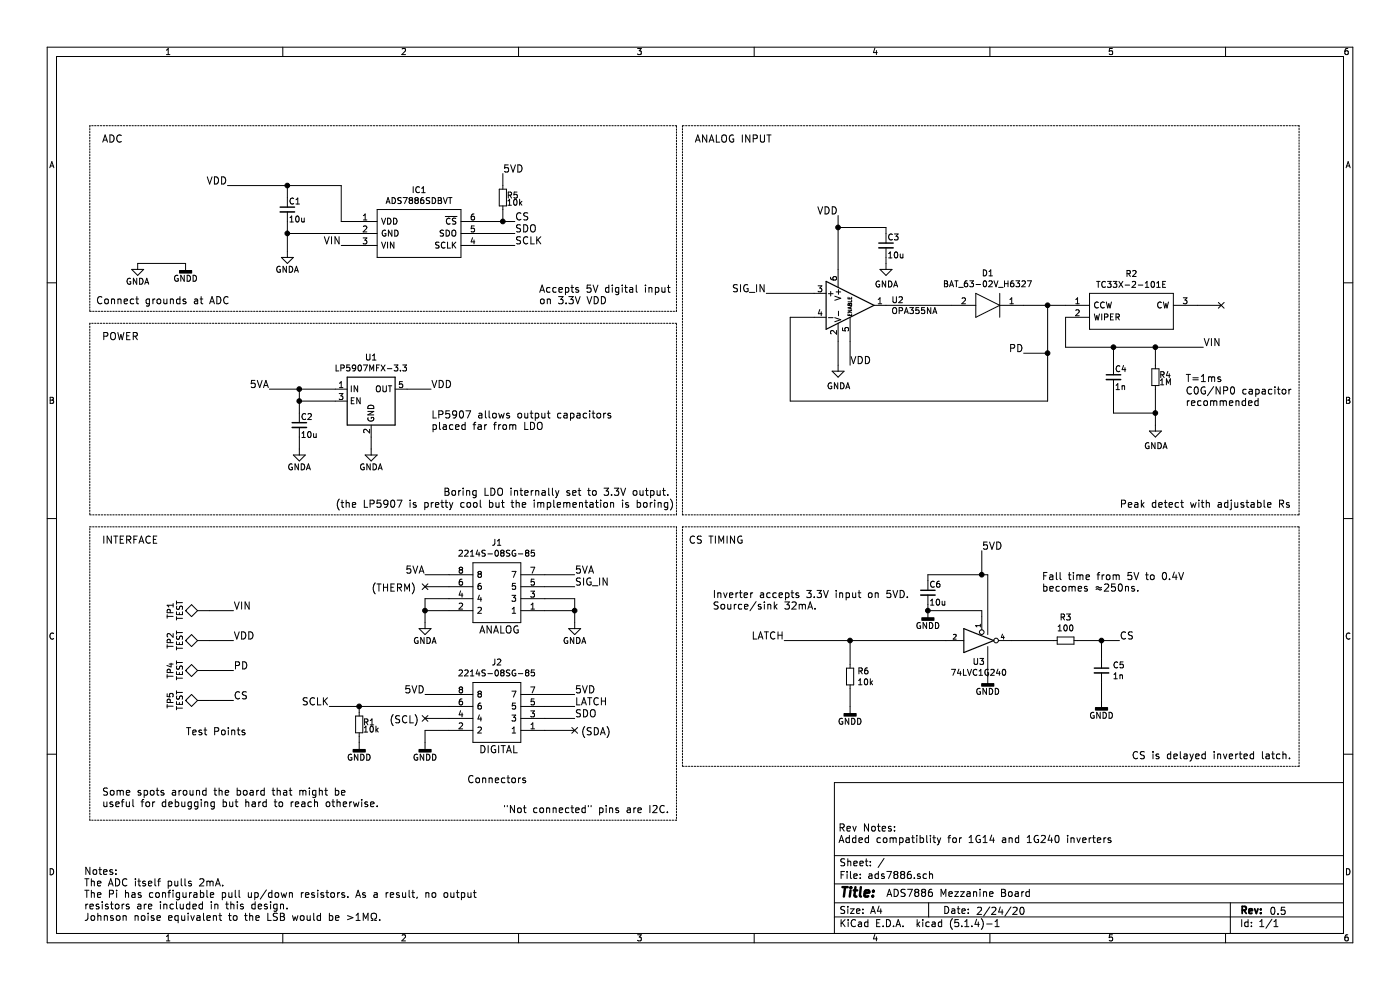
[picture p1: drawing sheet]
EESchema Schematic File Version 4
LIBS:ads7886-cache
EELAYER 30 0
EELAYER END
$Descr A4 11693 8268
encoding utf-8
Sheet 1 1
Title ""
Date ""
Rev ""
Comp ""
Comment1 ""
Comment2 ""
Comment3 ""
Comment4 ""
$EndDescr
Text Label 1900 1550 2    60   ~ 0
VDD
Text Label 2850 2050 2    60   ~ 0
VIN
Text Notes 850  2850 0    60   ~ 0
POWER
Text Notes 850  1200 0    60   ~ 0
ADC
Text Notes 7400 7500 0    60   ~ 0
ADS7886 Mezzanine Board
Text Notes 700  7700 0    60   ~ 0
Notes:\nThe ADC itself pulls 2mA.\nThe Pi has configurable pull up/down resistors. As a result, no output\nresistors are included in this design. \nJohnson noise equivalent to the LSB would be >1MΩ.\n
Text Notes 5800 1200 0    60   ~ 0
ANALOG INPUT
Text Label 4300 1850 0    60   ~ 0
CS
Text Label 4300 1950 0    60   ~ 0
SDO
Text Label 4300 2050 0    60   ~ 0
SCLK
$Comp
L ads7886-rescue:TEST-ads7886-rescue TP1
U 1 1
P 1750 5100
F 0 "TP1" H 1750 5400 50  0000 C BNN
F 1 "TEST" H 1750 5350 50  0000 C CNN
F 2 "Connectors:Pin_d1.0mm_L10.0mm" H 1750 5100 50  0001 C CNN
F 3 "" H 1750 5100 50  0001 C CNN
	1    1750 5100
	0    -1   -1   0   
$EndComp
Text Label 1950 5100 0    60   ~ 0
VIN
$Comp
L ads7886-rescue:TEST-ads7886-rescue TP2
U 1 1
P 1750 5350
F 0 "TP2" H 1750 5650 50  0000 C BNN
F 1 "TEST" H 1750 5600 50  0000 C CNN
F 2 "Connectors:Pin_d1.0mm_L10.0mm" H 1750 5350 50  0001 C CNN
F 3 "" H 1750 5350 50  0001 C CNN
	1    1750 5350
	0    -1   -1   0   
$EndComp
Text Label 1950 5350 0    60   ~ 0
VDD
Text Notes 850  4550 0    60   ~ 0
INTERFACE
Text Notes 1550 6150 0    60   ~ 0
Test Points
Text Notes 8150 7650 0    60   ~ 0
2/24/20
Text Notes 10600 7650 0    60   ~ 0
0.5
$Comp
L Device:C_Small C2
U 1 1
P 2500 3550
F 0 "C2" H 2510 3620 50  0000 L CNN
F 1 "10u" H 2510 3470 50  0000 L CNN
F 2 "Capacitors_SMD:C_0603_HandSoldering" H 2500 3550 50  0001 C CNN
F 3 "" H 2500 3550 50  0001 C CNN
	1    2500 3550
	1    0    0    -1  
$EndComp
$Comp
L Device:C_Small C1
U 1 1
P 2400 1750
F 0 "C1" H 2410 1820 50  0000 L CNN
F 1 "10u" H 2410 1670 50  0000 L CNN
F 2 "Capacitors_SMD:C_0603_HandSoldering" H 2400 1750 50  0001 C CNN
F 3 "" H 2400 1750 50  0001 C CNN
	1    2400 1750
	1    0    0    -1  
$EndComp
Text Notes 4000 6300 0    60   ~ 0
DIGITAL
Text Label 3550 4800 2    60   ~ 0
5VA
Text Label 4800 4800 0    60   ~ 0
5VA
Text Label 4800 4900 0    60   ~ 0
SIG_IN
$Comp
L power:GNDA #PWR01
U 1 1
P 3550 5200
F 0 "#PWR01" H 3550 4950 50  0001 C CNN
F 1 "GNDA" H 3550 5050 50  0000 C CNN
F 2 "" H 3550 5200 50  0001 C CNN
F 3 "" H 3550 5200 50  0001 C CNN
	1    3550 5200
	1    0    0    -1  
$EndComp
$Comp
L power:GNDA #PWR02
U 1 1
P 4800 5200
F 0 "#PWR02" H 4800 4950 50  0001 C CNN
F 1 "GNDA" H 4800 5050 50  0000 C CNN
F 2 "" H 4800 5200 50  0001 C CNN
F 3 "" H 4800 5200 50  0001 C CNN
	1    4800 5200
	1    0    0    -1  
$EndComp
$Comp
L power:GNDA #PWR05
U 1 1
P 2400 2100
F 0 "#PWR05" H 2400 1850 50  0001 C CNN
F 1 "GNDA" H 2400 1950 50  0000 C CNN
F 2 "" H 2400 2100 50  0001 C CNN
F 3 "" H 2400 2100 50  0001 C CNN
	1    2400 2100
	1    0    0    -1  
$EndComp
$Comp
L power:GNDD #PWR06
U 1 1
P 3550 6200
F 0 "#PWR06" H 3550 5950 50  0001 C CNN
F 1 "GNDD" H 3550 6075 50  0000 C CNN
F 2 "" H 3550 6200 50  0001 C CNN
F 3 "" H 3550 6200 50  0001 C CNN
	1    3550 6200
	1    0    0    -1  
$EndComp
Text Label 2750 5900 2    60   ~ 0
SCLK
Text Label 4800 5900 0    60   ~ 0
LATCH
Text Label 4800 6000 0    60   ~ 0
SDO
$Comp
L Device:R_Small R1
U 1 1
P 3000 6050
F 0 "R1" H 3030 6070 50  0000 L CNN
F 1 "10k" H 3030 6010 50  0000 L CNN
F 2 "Resistors_SMD:R_0603_HandSoldering" H 3000 6050 50  0001 C CNN
F 3 "" H 3000 6050 50  0001 C CNN
	1    3000 6050
	1    0    0    -1  
$EndComp
$Comp
L power:GNDD #PWR08
U 1 1
P 3000 6200
F 0 "#PWR08" H 3000 5950 50  0001 C CNN
F 1 "GNDD" H 3000 6075 50  0000 C CNN
F 2 "" H 3000 6200 50  0001 C CNN
F 3 "" H 3000 6200 50  0001 C CNN
	1    3000 6200
	1    0    0    -1  
$EndComp
Text Label 3550 5800 2    60   ~ 0
5VD
Text Label 4800 5800 0    60   ~ 0
5VD
Text Notes 7000 7050 0    60   ~ 0
Rev Notes:\nAdded compatiblity for 1G14 and 1G240 inverters
Text Notes 5750 4550 0    60   ~ 0
CS TIMING
Text Notes 4500 2550 0    60   ~ 0
Accepts 5V digital input\non 3.3V VDD
Wire Wire Line
	3000 6150 3000 6200
Wire Notes Line
	750  6850 750  4400
Wire Notes Line
	5650 6850 750  6850
Wire Notes Line
	5650 4400 5650 6850
Wire Notes Line
	750  4400 5650 4400
Wire Wire Line
	4550 6000 4800 6000
Wire Wire Line
	4550 6100 4800 6100
Wire Wire Line
	3550 6100 3750 6100
Wire Wire Line
	4550 5900 4800 5900
Wire Wire Line
	2750 5900 3000 5900
Wire Wire Line
	4550 5800 4800 5800
Wire Wire Line
	3750 5800 3550 5800
Wire Wire Line
	4550 4900 4800 4900
Wire Wire Line
	3750 4900 3550 4900
Connection ~ 4800 5100
Wire Wire Line
	4800 5100 4550 5100
Wire Wire Line
	4800 5000 4800 5100
Wire Wire Line
	4550 5000 4800 5000
Connection ~ 3550 5100
Wire Wire Line
	3550 5100 3750 5100
Wire Wire Line
	3550 5000 3550 5100
Wire Wire Line
	3750 5000 3550 5000
Wire Wire Line
	3750 4800 3550 4800
Wire Wire Line
	4800 4800 4550 4800
Wire Wire Line
	2400 1950 2950 1950
Wire Notes Line
	5650 4300 5650 2700
Wire Notes Line
	750  4300 5650 4300
Wire Notes Line
	750  2700 750  4300
Connection ~ 2400 1550
Wire Wire Line
	2400 1650 2400 1550
Connection ~ 2400 1950
Wire Wire Line
	2400 1850 2400 1950
Wire Wire Line
	2850 1550 2400 1550
Wire Wire Line
	2850 1850 2850 1550
Wire Wire Line
	1750 5350 1950 5350
Wire Wire Line
	1750 5100 1950 5100
Wire Wire Line
	2850 1850 2950 1850
Wire Wire Line
	2850 2050 2950 2050
Wire Wire Line
	4050 2050 4300 2050
Wire Wire Line
	4050 1950 4300 1950
Wire Notes Line
	10850 1050 5700 1050
Wire Notes Line
	5650 2600 5650 1050
Wire Notes Line
	750  2600 5650 2600
Wire Notes Line
	5650 1050 750  1050
Wire Notes Line
	750  1050 750  2600
Wire Notes Line
	5650 2700 750  2700
Wire Notes Line
	5700 4400 10850 4400
Wire Notes Line
	10850 4400 10850 6400
Wire Notes Line
	10850 6400 5700 6400
Wire Notes Line
	5700 6400 5700 4400
Wire Notes Line
	5700 1050 5700 4300
Wire Notes Line
	5700 4300 10850 4300
Wire Notes Line
	10850 4300 10850 1050
Text Notes 5950 5100 0    60   ~ 0
Inverter accepts 3.3V input on 5VD.\nSource/sink 32mA.
Text Label 1950 5850 0    60   ~ 0
CS
Text Label 1950 5600 0    60   ~ 0
PD
$Comp
L ads7886-rescue:TEST-ads7886-rescue TP4
U 1 1
P 1750 5600
F 0 "TP4" H 1750 5900 50  0000 C BNN
F 1 "TEST" H 1750 5850 50  0000 C CNN
F 2 "Connectors:Pin_d1.0mm_L10.0mm" H 1750 5600 50  0001 C CNN
F 3 "" H 1750 5600 50  0001 C CNN
	1    1750 5600
	0    -1   -1   0   
$EndComp
$Comp
L ads7886-rescue:TEST-ads7886-rescue TP5
U 1 1
P 1750 5850
F 0 "TP5" H 1750 6150 50  0000 C BNN
F 1 "TEST" H 1750 6100 50  0000 C CNN
F 2 "Connectors:Pin_d1.0mm_L10.0mm" H 1750 5850 50  0001 C CNN
F 3 "" H 1750 5850 50  0001 C CNN
	1    1750 5850
	0    -1   -1   0   
$EndComp
Wire Wire Line
	1950 5850 1750 5850
Wire Wire Line
	1950 5600 1750 5600
Connection ~ 3000 5900
Wire Wire Line
	3000 5950 3000 5900
$Comp
L power:GNDA #PWR017
U 1 1
P 1150 2200
F 0 "#PWR017" H 1150 1950 50  0001 C CNN
F 1 "GNDA" H 1150 2050 50  0000 C CNN
F 2 "" H 1150 2200 50  0001 C CNN
F 3 "" H 1150 2200 50  0001 C CNN
	1    1150 2200
	1    0    0    -1  
$EndComp
$Comp
L power:GNDD #PWR018
U 1 1
P 1550 2200
F 0 "#PWR018" H 1550 1950 50  0001 C CNN
F 1 "GNDD" H 1550 2075 50  0000 C CNN
F 2 "" H 1550 2200 50  0001 C CNN
F 3 "" H 1550 2200 50  0001 C CNN
	1    1550 2200
	1    0    0    -1  
$EndComp
Wire Wire Line
	1550 2200 1150 2200
Text Notes 9350 4250 0    60   ~ 0
Peak detect with adjustable Rs
Text Notes 3700 4150 0    60   ~ 0
Boring LDO internally set to 3.3V output.
Text Notes 3900 6550 0    60   ~ 0
Connectors
Text Notes 2800 4250 0    60   ~ 0
(the LP5907 is pretty cool but the implementation is boring)
NoConn ~ 3550 4900
Text Notes 3100 4950 0    60   ~ 0
(THERM)
Wire Wire Line
	3550 6200 3550 6100
Wire Wire Line
	3750 6000 3550 6000
NoConn ~ 3550 6000
NoConn ~ 4800 6100
Text Notes 4200 6800 0    60   ~ 0
"Not connected" pins are I2C.
Text Notes 3250 6050 0    60   ~ 0
(SCL)
Text Notes 4850 6150 0    60   ~ 0
(SDA)
Text Notes 850  6750 0    60   ~ 0
Some spots around the board that might be \nuseful for debugging but hard to reach otherwise.
Wire Wire Line
	4800 5100 4800 5200
Wire Wire Line
	3550 5100 3550 5200
Wire Wire Line
	2400 1550 1900 1550
Wire Wire Line
	2400 1950 2400 2100
Wire Wire Line
	3000 5900 3750 5900
$Comp
L Regulator_Linear:LP5907MFX-3.3 U1
U 1 1
P 3100 3350
F 0 "U1" H 3100 3717 50  0000 C CNN
F 1 "LP5907MFX-3.3" H 3100 3626 50  0000 C CNN
F 2 "TO_SOT_Packages_SMD:SOT-23-5_HandSoldering" H 3100 3700 50  0001 C CNN
F 3 "http://www.ti.com/lit/ds/symlink/lp5907.pdf" H 3100 3850 50  0001 C CNN
	1    3100 3350
	1    0    0    -1  
$EndComp
Wire Wire Line
	2800 3350 2500 3350
Wire Wire Line
	2800 3250 2500 3250
Wire Wire Line
	2500 3250 2500 3350
Connection ~ 2500 3350
Wire Wire Line
	2500 3350 2500 3450
Wire Wire Line
	2500 3650 2500 3750
$Comp
L power:GNDA #PWR03
U 1 1
P 2500 3750
F 0 "#PWR03" H 2500 3500 50  0001 C CNN
F 1 "GNDA" H 2500 3600 50  0000 C CNN
F 2 "" H 2500 3750 50  0001 C CNN
F 3 "" H 2500 3750 50  0001 C CNN
	1    2500 3750
	1    0    0    -1  
$EndComp
Text Label 3600 3250 0    60   ~ 0
VDD
Wire Wire Line
	3600 3250 3400 3250
$Comp
L power:GNDA #PWR04
U 1 1
P 3100 3750
F 0 "#PWR04" H 3100 3500 50  0001 C CNN
F 1 "GNDA" H 3100 3600 50  0000 C CNN
F 2 "" H 3100 3750 50  0001 C CNN
F 3 "" H 3100 3750 50  0001 C CNN
	1    3100 3750
	1    0    0    -1  
$EndComp
Wire Wire Line
	3100 3750 3100 3650
Text Notes 3600 3600 0    60   ~ 0
LP5907 allows output capacitors\nplaced far from LDO
$Comp
L Amplifier_Operational:OPA355NA U2
U 1 1
P 7100 2550
F 0 "U2" H 7444 2596 50  0000 L CNN
F 1 "OPA355NA" H 7444 2505 50  0000 L CNN
F 2 "TO_SOT_Packages_SMD:SOT-23-6_Handsoldering" H 7250 2300 50  0001 L CNN
F 3 "http://www.ti.com/lit/ds/symlink/opa355.pdf" H 7250 2700 50  0001 C CNN
	1    7100 2550
	1    0    0    -1  
$EndComp
Text Label 7000 1800 2    60   ~ 0
VDD
Wire Wire Line
	7100 2850 7100 3050
Text Label 7100 3050 0    60   ~ 0
VDD
Wire Wire Line
	7000 2850 7000 3050
$Comp
L power:GNDA #PWR07
U 1 1
P 7000 3050
F 0 "#PWR07" H 7000 2800 50  0001 C CNN
F 1 "GNDA" H 7005 2877 50  0000 C CNN
F 2 "" H 7000 3050 50  0001 C CNN
F 3 "" H 7000 3050 50  0001 C CNN
	1    7000 3050
	1    0    0    -1  
$EndComp
Wire Wire Line
	7950 2550 7400 2550
$Comp
L Device:C_Small C3
U 1 1
P 7400 2050
F 0 "C3" H 7410 2120 50  0000 L CNN
F 1 "10u" H 7410 1970 50  0000 L CNN
F 2 "Capacitors_SMD:C_0603_HandSoldering" H 7400 2050 50  0001 C CNN
F 3 "" H 7400 2050 50  0001 C CNN
	1    7400 2050
	1    0    0    -1  
$EndComp
Wire Wire Line
	7000 1800 7000 1900
Wire Wire Line
	7400 1900 7000 1900
Connection ~ 7000 1900
Wire Wire Line
	7400 2150 7400 2200
$Comp
L power:GNDA #PWR010
U 1 1
P 7400 2200
F 0 "#PWR010" H 7400 1950 50  0001 C CNN
F 1 "GNDA" H 7405 2027 50  0000 C CNN
F 2 "" H 7400 2200 50  0001 C CNN
F 3 "" H 7400 2200 50  0001 C CNN
	1    7400 2200
	1    0    0    -1  
$EndComp
Wire Wire Line
	7000 1900 7000 2250
Wire Wire Line
	7400 1900 7400 1950
Wire Wire Line
	8550 2550 8750 2550
Wire Wire Line
	8750 2550 8750 2950
Wire Wire Line
	8750 3350 6600 3350
Wire Wire Line
	6600 3350 6600 2650
Wire Wire Line
	6600 2650 6800 2650
Text Label 8550 2950 2    60   ~ 0
PD
$Comp
L Device:R_Small R4
U 1 1
P 9650 3150
F 0 "R4" H 9680 3170 50  0000 L CNN
F 1 "1M" H 9680 3110 50  0000 L CNN
F 2 "Resistors_SMD:R_0603_HandSoldering" H 9650 3150 50  0001 C CNN
F 3 "" H 9650 3150 50  0001 C CNN
	1    9650 3150
	1    0    0    -1  
$EndComp
$Comp
L Device:C_Small C4
U 1 1
P 9300 3150
F 0 "C4" H 9310 3220 50  0000 L CNN
F 1 "1n" H 9310 3070 50  0000 L CNN
F 2 "Capacitors_SMD:C_0603_HandSoldering" H 9300 3150 50  0001 C CNN
F 3 "" H 9300 3150 50  0001 C CNN
	1    9300 3150
	1    0    0    -1  
$EndComp
Text Label 6400 2450 2    60   ~ 0
SIG_IN
Wire Wire Line
	8550 2950 8750 2950
Connection ~ 8750 2950
Wire Wire Line
	8750 2950 8750 3350
Wire Wire Line
	6800 2450 6400 2450
$Comp
L SamacSys_Parts:TC33X-2-101E R2
U 1 1
P 8900 2550
F 0 "R2" H 9450 2815 50  0000 C CNN
F 1 "TC33X-2-101E" H 9450 2724 50  0000 C CNN
F 2 "SamacSys_Parts:TC33X-2_1" H 9850 2650 50  0001 L CNN
F 3 "https://www.bourns.com/pdfs/TC33.pdf" H 9850 2550 50  0001 L CNN
F 4 "SMD single turn trimmer 100R 25% top adj Bourns TC33 Series SMD Trimmer Resistor with Solder Pad Terminations, 100 +/-25% 0.1W +/-250ppm/C Top Adjust" H 9850 2450 50  0001 L CNN "Description"
F 5 "" H 9850 2350 50  0001 L CNN "Height"
F 6 "Bourns" H 9850 2250 50  0001 L CNN "Manufacturer_Name"
F 7 "TC33X-2-101E" H 9850 2150 50  0001 L CNN "Manufacturer_Part_Number"
F 8 "652-TC33X-2-101E" H 9850 2050 50  0001 L CNN "Mouser Part Number"
F 9 "https://www.mouser.com/Search/Refine.aspx?Keyword=652-TC33X-2-101E" H 9850 1950 50  0001 L CNN "Mouser Price/Stock"
F 10 "7432485P" H 9850 1850 50  0001 L CNN "RS Part Number"
F 11 "http://uk.rs-online.com/web/p/products/7432485P" H 9850 1750 50  0001 L CNN "RS Price/Stock"
F 12 "70155234" H 9850 1650 50  0001 L CNN "Allied_Number"
F 13 "https://www.alliedelec.com/bourns-tc33x-2-101e/70155234/" H 9850 1550 50  0001 L CNN "Allied Price/Stock"
	1    8900 2550
	1    0    0    -1  
$EndComp
$Comp
L SamacSys_Parts:BAT_63-02V_H6327 D1
U 1 1
P 8550 2550
F 0 "D1" H 8850 2285 50  0000 C CNN
F 1 "BAT_63-02V_H6327" H 8850 2376 50  0000 C CNN
F 2 "Resistors_SMD:R_0603_HandSoldering" H 9000 2550 50  0001 L CNN
F 3 "http://fr.rs-online.com/web/p/diodes-de-redressement-et-schottky/1107456/" H 9000 2450 50  0001 L CNN
F 4 "Infineon BAT 63-02V H6327 SMT Schottky Diode, 3V 100mA, 2-Pin SC-79" H 9000 2350 50  0001 L CNN "Description"
F 5 "0.59" H 9000 2250 50  0001 L CNN "Height"
F 6 "Infineon" H 9000 2150 50  0001 L CNN "Manufacturer_Name"
F 7 "BAT 63-02V H6327" H 9000 2050 50  0001 L CNN "Manufacturer_Part_Number"
F 8 "726-BAT6302VH6327" H 9000 1950 50  0001 L CNN "Mouser Part Number"
F 9 "https://www.mouser.com/Search/Refine.aspx?Keyword=726-BAT6302VH6327" H 9000 1850 50  0001 L CNN "Mouser Price/Stock"
F 10 "" H 9000 1750 50  0001 L CNN "RS Part Number"
F 11 "" H 9000 1650 50  0001 L CNN "RS Price/Stock"
	1    8550 2550
	-1   0    0    1   
$EndComp
$Comp
L SamacSys_Parts:ADS7886SDBVT IC1
U 1 1
P 2950 1850
F 0 "IC1" H 3500 2115 50  0000 C CNN
F 1 "ADS7886SDBVT" H 3500 2024 50  0000 C CNN
F 2 "SamacSys_Parts:SOT95P280X145-6N" H 3900 1950 50  0001 L CNN
F 3 "http://www.ti.com/lit/ds/symlink/ads7886.pdf" H 3900 1850 50  0001 L CNN
F 4 "ADC Single SAR 1MSPS 12-Bit Serial 6-Pin" H 3900 1750 50  0001 L CNN "Description"
F 5 "1.45" H 3900 1650 50  0001 L CNN "Height"
F 6 "Texas Instruments" H 3900 1550 50  0001 L CNN "Manufacturer_Name"
F 7 "ADS7886SDBVT" H 3900 1450 50  0001 L CNN "Manufacturer_Part_Number"
F 8 "595-ADS7886SDBVT" H 3900 1350 50  0001 L CNN "Mouser Part Number"
F 9 "https://www.mouser.com/Search/Refine.aspx?Keyword=595-ADS7886SDBVT" H 3900 1250 50  0001 L CNN "Mouser Price/Stock"
F 10 "6607253P" H 3900 1150 50  0001 L CNN "RS Part Number"
F 11 "http://uk.rs-online.com/web/p/products/6607253P" H 3900 1050 50  0001 L CNN "RS Price/Stock"
	1    2950 1850
	1    0    0    -1  
$EndComp
Wire Wire Line
	8900 2550 8750 2550
Connection ~ 8750 2550
Wire Wire Line
	8900 2650 8900 2900
Wire Wire Line
	8900 2900 9300 2900
Wire Wire Line
	10000 2550 10200 2550
NoConn ~ 10200 2550
Text Label 10050 2900 0    60   ~ 0
VIN
Wire Wire Line
	9300 3050 9300 2900
Connection ~ 9300 2900
Wire Wire Line
	9300 2900 9650 2900
Wire Wire Line
	9650 3050 9650 2900
Connection ~ 9650 2900
Wire Wire Line
	9650 2900 10050 2900
Wire Wire Line
	9300 3250 9300 3450
Wire Wire Line
	9300 3450 9650 3450
Wire Wire Line
	9650 3450 9650 3250
$Comp
L power:GNDA #PWR013
U 1 1
P 9650 3550
F 0 "#PWR013" H 9650 3300 50  0001 C CNN
F 1 "GNDA" H 9655 3377 50  0000 C CNN
F 2 "" H 9650 3550 50  0001 C CNN
F 3 "" H 9650 3550 50  0001 C CNN
	1    9650 3550
	1    0    0    -1  
$EndComp
Wire Wire Line
	9650 3550 9650 3450
Connection ~ 9650 3450
Text Notes 9900 3200 0    60   ~ 0
T=1ms
$Comp
L SamacSys_Parts:2214S-08SG-85 J1
U 1 1
P 4550 5100
F 0 "J1" H 4950 4535 50  0000 C CNN
F 1 "2214S-08SG-85" H 4950 4626 50  0000 C CNN
F 2 "SamacSys_Parts:SHDR8W60P254_2X4_1016X508X850P" H 5200 5200 50  0001 L CNN
F 3 "http://www.farnell.com/datasheets/1697510.pdf" H 5200 5100 50  0001 L CNN
F 4 "2.54mm Dual Row 8 Pin PCB Mount Socket" H 5200 5000 50  0001 L CNN "Description"
F 5 "8.5" H 5200 4900 50  0001 L CNN "Height"
F 6 "MULTICOMP" H 5200 4800 50  0001 L CNN "Manufacturer_Name"
F 7 "2214S-08SG-85" H 5200 4700 50  0001 L CNN "Manufacturer_Part_Number"
F 8 "" H 5200 4600 50  0001 L CNN "Mouser Part Number"
F 9 "" H 5200 4500 50  0001 L CNN "Mouser Price/Stock"
F 10 "" H 5200 4400 50  0001 L CNN "RS Part Number"
F 11 "" H 5200 4300 50  0001 L CNN "RS Price/Stock"
	1    4550 5100
	-1   0    0    1   
$EndComp
Text Notes 4000 5300 0    60   ~ 0
ANALOG
$Comp
L SamacSys_Parts:2214S-08SG-85 J2
U 1 1
P 4550 6100
F 0 "J2" H 4950 5535 50  0000 C CNN
F 1 "2214S-08SG-85" H 4950 5626 50  0000 C CNN
F 2 "SamacSys_Parts:SHDR8W60P254_2X4_1016X508X850P" H 5200 6200 50  0001 L CNN
F 3 "http://www.farnell.com/datasheets/1697510.pdf" H 5200 6100 50  0001 L CNN
F 4 "2.54mm Dual Row 8 Pin PCB Mount Socket" H 5200 6000 50  0001 L CNN "Description"
F 5 "8.5" H 5200 5900 50  0001 L CNN "Height"
F 6 "MULTICOMP" H 5200 5800 50  0001 L CNN "Manufacturer_Name"
F 7 "2214S-08SG-85" H 5200 5700 50  0001 L CNN "Manufacturer_Part_Number"
F 8 "" H 5200 5600 50  0001 L CNN "Mouser Part Number"
F 9 "" H 5200 5500 50  0001 L CNN "Mouser Price/Stock"
F 10 "" H 5200 5400 50  0001 L CNN "RS Part Number"
F 11 "" H 5200 5300 50  0001 L CNN "RS Price/Stock"
	1    4550 6100
	-1   0    0    1   
$EndComp
Text Notes 800  2550 0    60   ~ 0
Connect grounds at ADC
Text Notes 9900 3400 0    60   ~ 0
C0G/NP0 capacitor \nrecommended
Text Label 4200 1450 0    60   ~ 0
5VD
Wire Wire Line
	4200 1550 4200 1450
Wire Wire Line
	4200 1850 4300 1850
Wire Wire Line
	4050 1850 4200 1850
Connection ~ 4200 1850
Wire Wire Line
	4200 1750 4200 1850
$Comp
L Device:R_Small R5
U 1 1
P 4200 1650
F 0 "R5" H 4230 1670 50  0000 L CNN
F 1 "10k" H 4230 1610 50  0000 L CNN
F 2 "Resistors_SMD:R_0603_HandSoldering" H 4200 1650 50  0001 C CNN
F 3 "" H 4200 1650 50  0001 C CNN
	1    4200 1650
	1    0    0    -1  
$EndComp
Wire Wire Line
	9000 5350 9200 5350
Wire Wire Line
	8800 5350 8450 5350
Wire Wire Line
	7750 4800 8200 4800
Wire Wire Line
	8200 4600 8200 4800
Wire Wire Line
	8250 5650 8250 5400
Wire Wire Line
	7100 5350 7900 5350
Connection ~ 7100 5350
Wire Wire Line
	6550 5350 7100 5350
$Comp
L power:GNDD #PWR09
U 1 1
P 7100 5900
F 0 "#PWR09" H 7100 5650 50  0001 C CNN
F 1 "GNDD" H 7100 5775 50  0000 C CNN
F 2 "" H 7100 5900 50  0001 C CNN
F 3 "" H 7100 5900 50  0001 C CNN
	1    7100 5900
	1    0    0    -1  
$EndComp
Wire Wire Line
	7100 5750 7100 5900
Wire Wire Line
	7100 5550 7100 5350
Wire Wire Line
	7750 5100 7750 5050
$Comp
L power:GNDD #PWR016
U 1 1
P 7750 5100
F 0 "#PWR016" H 7750 4850 50  0001 C CNN
F 1 "GNDD" H 7750 4975 50  0000 C CNN
F 2 "" H 7750 5100 50  0001 C CNN
F 3 "" H 7750 5100 50  0001 C CNN
	1    7750 5100
	1    0    0    -1  
$EndComp
Wire Wire Line
	7750 4850 7750 4800
$Comp
L Device:C_Small C6
U 1 1
P 7750 4950
F 0 "C6" H 7760 5020 50  0000 L CNN
F 1 "10u" H 7760 4870 50  0000 L CNN
F 2 "Capacitors_SMD:C_0603_HandSoldering" H 7750 4950 50  0001 C CNN
F 3 "" H 7750 4950 50  0001 C CNN
	1    7750 4950
	1    0    0    -1  
$EndComp
Text Label 8200 4600 0    60   ~ 0
5VD
Text Label 9350 5350 0    60   ~ 0
CS
$Comp
L power:GNDD #PWR011
U 1 1
P 8250 5650
F 0 "#PWR011" H 8250 5400 50  0001 C CNN
F 1 "GNDD" H 8250 5525 50  0000 C CNN
F 2 "" H 8250 5650 50  0001 C CNN
F 3 "" H 8250 5650 50  0001 C CNN
	1    8250 5650
	1    0    0    -1  
$EndComp
Text Label 6550 5350 2    60   ~ 0
LATCH
Text Notes 9450 6350 0    60   ~ 0
CS is delayed inverted latch.
$Comp
L Device:R_Small R6
U 1 1
P 7100 5650
F 0 "R6" H 7159 5696 50  0000 L CNN
F 1 "10k" H 7159 5605 50  0000 L CNN
F 2 "Resistors_SMD:R_0603_HandSoldering" H 7100 5650 50  0001 C CNN
F 3 "~" H 7100 5650 50  0001 C CNN
	1    7100 5650
	1    0    0    -1  
$EndComp
$Comp
L Device:R_Small R3
U 1 1
P 8900 5350
F 0 "R3" V 8704 5350 50  0000 C CNN
F 1 "100" V 8795 5350 50  0000 C CNN
F 2 "Resistors_SMD:R_0603_HandSoldering" H 8900 5350 50  0001 C CNN
F 3 "~" H 8900 5350 50  0001 C CNN
	1    8900 5350
	0    1    1    0   
$EndComp
Text Notes 8700 4950 0    60   ~ 0
Fall time from 5V to 0.4V\nbecomes ≈250ns. 
$Comp
L Device:C_Small C5
U 1 1
P 9200 5600
F 0 "C5" H 9292 5646 50  0000 L CNN
F 1 "1n" H 9292 5555 50  0000 L CNN
F 2 "Capacitors_SMD:C_0603_HandSoldering" H 9200 5600 50  0001 C CNN
F 3 "~" H 9200 5600 50  0001 C CNN
	1    9200 5600
	1    0    0    -1  
$EndComp
Wire Wire Line
	9200 5500 9200 5350
Connection ~ 9200 5350
Wire Wire Line
	9200 5350 9350 5350
Wire Wire Line
	9200 5700 9200 5850
$Comp
L power:GNDD #PWR012
U 1 1
P 9200 5850
F 0 "#PWR012" H 9200 5600 50  0001 C CNN
F 1 "GNDD" H 9200 5725 50  0000 C CNN
F 2 "" H 9200 5850 50  0001 C CNN
F 3 "" H 9200 5850 50  0001 C CNN
	1    9200 5850
	1    0    0    -1  
$EndComp
Text Label 2250 3250 2    60   ~ 0
5VA
Wire Wire Line
	2250 3250 2500 3250
Connection ~ 2500 3250
$Comp
L 74xGxx:74LVC1G240 U3
U 1 1
P 8200 5350
F 0 "U3" H 8175 5175 50  0000 C CNN
F 1 "74LVC1G240" H 8175 5084 50  0000 C CNN
F 2 "TO_SOT_Packages_SMD:SOT-23-5_HandSoldering" H 8200 5350 50  0001 C CNN
F 3 "http://www.ti.com/lit/sg/scyt129e/scyt129e.pdf" H 8200 5350 50  0001 C CNN
	1    8200 5350
	1    0    0    -1  
$EndComp
Wire Wire Line
	8200 4800 8250 4800
Wire Wire Line
	8250 4800 8250 5300
Connection ~ 8200 4800
Wire Wire Line
	8200 5150 8200 5100
Wire Wire Line
	8200 5100 7750 5100
Connection ~ 7750 5100
$EndSCHEMATC
